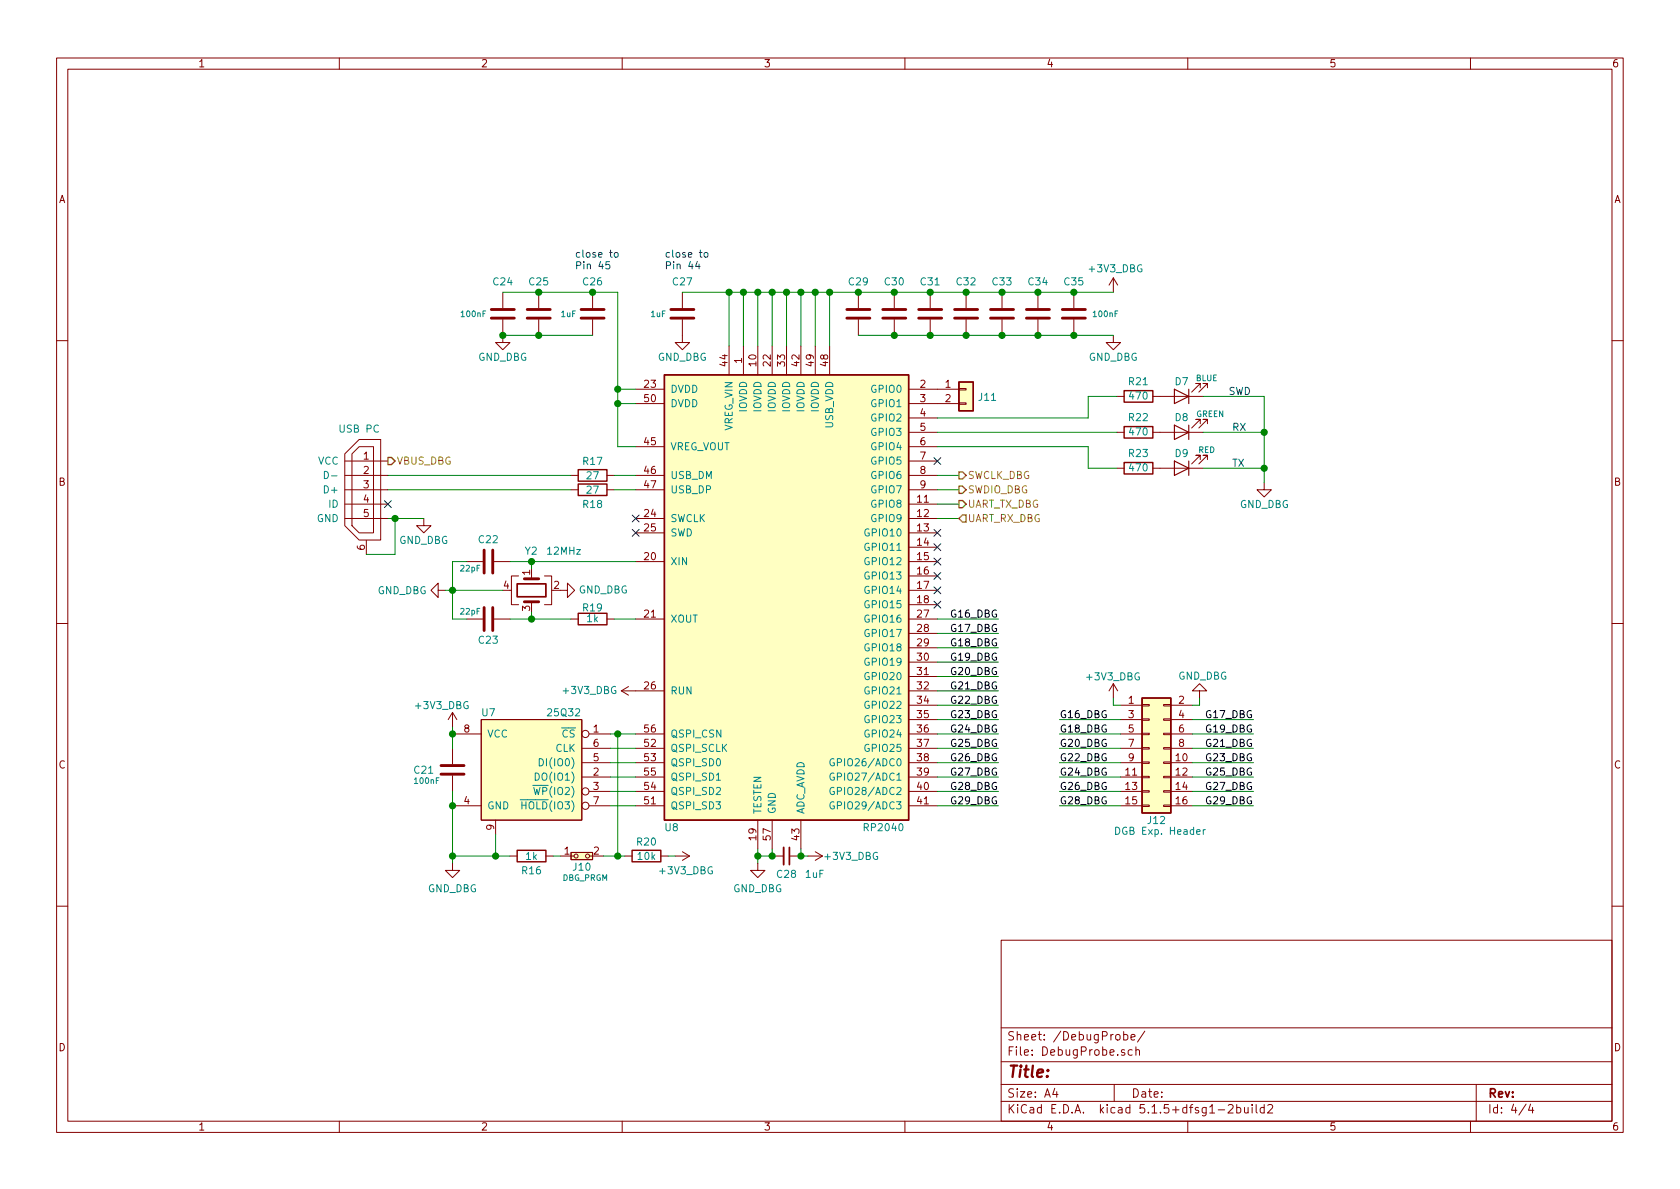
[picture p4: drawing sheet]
EESchema Schematic File Version 4
EELAYER 30 0
EELAYER END
$Descr A4 11693 8268
encoding utf-8
Sheet 4 4
Title ""
Date ""
Rev ""
Comp ""
Comment1 ""
Comment2 ""
Comment3 ""
Comment4 ""
$EndDescr
$Comp
L Device:C C?
U 1 1
P 6225 2175
AR Path="/622931FD" Ref="C?"  Part="1" 
AR Path="/6225139F/622931FD" Ref="C30"  Part="1" 
F 0 "C30" H 6150 2400 50  0000 L CNN
F 1 "100nF" H 6125 2400 40  0001 L CNN
F 2 "Capacitor_SMD:C_0603_1608Metric" H 6225 2175 50  0001 C CNN
F 3 "https://www.digikey.de/de/products/detail/kemet/C0603C104J4RAC7013/8572406" H 6225 2175 50  0001 C CNN
F 4 "z.B. Kemet" H 6225 2175 50  0001 C CNN "MANUFACTURER"
F 5 "unkritisch" H 6225 2175 50  0001 C CNN "STANDARD"
	1    6225 2175
	1    0    0    -1  
$EndComp
$Comp
L Device:C C?
U 1 1
P 6475 2175
AR Path="/62293203" Ref="C?"  Part="1" 
AR Path="/6225139F/62293203" Ref="C31"  Part="1" 
F 0 "C31" H 6400 2400 50  0000 L CNN
F 1 "100nF" H 6375 2400 40  0001 L CNN
F 2 "Capacitor_SMD:C_0603_1608Metric" H 6475 2175 50  0001 C CNN
F 3 "https://www.digikey.de/de/products/detail/kemet/C0603C104J4RAC7013/8572406" H 6475 2175 50  0001 C CNN
F 4 "z.B. Kemet" H 6475 2175 50  0001 C CNN "MANUFACTURER"
F 5 "unkritisch" H 6475 2175 50  0001 C CNN "STANDARD"
	1    6475 2175
	1    0    0    -1  
$EndComp
$Comp
L Device:C C?
U 1 1
P 6725 2175
AR Path="/62293209" Ref="C?"  Part="1" 
AR Path="/6225139F/62293209" Ref="C32"  Part="1" 
F 0 "C32" H 6650 2400 50  0000 L CNN
F 1 "100nF" H 6625 2400 40  0001 L CNN
F 2 "Capacitor_SMD:C_0603_1608Metric" H 6725 2175 50  0001 C CNN
F 3 "https://www.digikey.de/de/products/detail/kemet/C0603C104J4RAC7013/8572406" H 6725 2175 50  0001 C CNN
F 4 "z.B. Kemet" H 6725 2175 50  0001 C CNN "MANUFACTURER"
F 5 "unkritisch" H 6725 2175 50  0001 C CNN "STANDARD"
	1    6725 2175
	1    0    0    -1  
$EndComp
$Comp
L Device:C C?
U 1 1
P 6975 2175
AR Path="/6229320F" Ref="C?"  Part="1" 
AR Path="/6225139F/6229320F" Ref="C33"  Part="1" 
F 0 "C33" H 6900 2400 50  0000 L CNN
F 1 "100nF" H 6875 2400 40  0001 L CNN
F 2 "Capacitor_SMD:C_0603_1608Metric" H 6975 2175 50  0001 C CNN
F 3 "https://www.digikey.de/de/products/detail/kemet/C0603C104J4RAC7013/8572406" H 6975 2175 50  0001 C CNN
F 4 "z.B. Kemet" H 6975 2175 50  0001 C CNN "MANUFACTURER"
F 5 "unkritisch" H 6975 2175 50  0001 C CNN "STANDARD"
	1    6975 2175
	1    0    0    -1  
$EndComp
$Comp
L Device:C C?
U 1 1
P 7225 2175
AR Path="/62293215" Ref="C?"  Part="1" 
AR Path="/6225139F/62293215" Ref="C34"  Part="1" 
F 0 "C34" H 7150 2400 50  0000 L CNN
F 1 "100nF" H 7125 2400 40  0001 L CNN
F 2 "Capacitor_SMD:C_0603_1608Metric" H 7225 2175 50  0001 C CNN
F 3 "https://www.digikey.de/de/products/detail/kemet/C0603C104J4RAC7013/8572406" H 7225 2175 50  0001 C CNN
F 4 "z.B. Kemet" H 7225 2175 50  0001 C CNN "MANUFACTURER"
F 5 "unkritisch" H 7225 2175 50  0001 C CNN "STANDARD"
	1    7225 2175
	1    0    0    -1  
$EndComp
Wire Wire Line
	5275 2025 5375 2025
Connection ~ 5375 2025
Wire Wire Line
	5375 2025 5475 2025
Connection ~ 5475 2025
Wire Wire Line
	5475 2025 5575 2025
Connection ~ 5575 2025
Wire Wire Line
	5575 2025 5675 2025
Connection ~ 5675 2025
Wire Wire Line
	5675 2025 5775 2025
$Comp
L Device:C C?
U 1 1
P 3150 5350
AR Path="/62293230" Ref="C?"  Part="1" 
AR Path="/6225139F/62293230" Ref="C21"  Part="1" 
F 0 "C21" H 2875 5350 50  0000 L CNN
F 1 "100nF" H 2875 5275 40  0000 L CNN
F 2 "Capacitor_SMD:C_0603_1608Metric" H 3150 5350 50  0001 C CNN
F 3 "https://www.digikey.de/de/products/detail/kemet/C0603C104J4RAC7013/8572406" H 3150 5350 50  0001 C CNN
F 4 "z.B. Kemet" H 3150 5350 50  0001 C CNN "MANUFACTURER"
F 5 "unkritisch" H 3150 5350 50  0001 C CNN "STANDARD"
	1    3150 5350
	1    0    0    -1  
$EndComp
Connection ~ 5775 2025
$Comp
L Device:R R?
U 1 1
P 4125 3300
AR Path="/62293241" Ref="R?"  Part="1" 
AR Path="/6225139F/62293241" Ref="R17"  Part="1" 
F 0 "R17" V 4025 3300 50  0000 C CNN
F 1 "27" V 4125 3300 50  0000 C CNN
F 2 "Resistor_SMD:R_0603_1608Metric" H 4125 3300 50  0001 C CNN
F 3 "https://www.digikey.de/de/products/detail/panasonic-electronic-components/ERJ-3EKF27R0V/1746361" H 4125 3300 50  0001 C CNN
F 4 "unkritisch" H 4125 3300 50  0001 C CNN "STANDARD"
	1    4125 3300
	0    1    1    0   
$EndComp
$Comp
L Device:R R?
U 1 1
P 4125 3400
AR Path="/62293247" Ref="R?"  Part="1" 
AR Path="/6225139F/62293247" Ref="R18"  Part="1" 
F 0 "R18" V 4225 3400 50  0000 C CNN
F 1 "27" V 4125 3400 50  0000 C CNN
F 2 "Resistor_SMD:R_0603_1608Metric" H 4125 3400 50  0001 C CNN
F 3 "https://www.digikey.de/de/products/detail/panasonic-electronic-components/ERJ-3EKF27R0V/1746361" H 4125 3400 50  0001 C CNN
F 4 "unkritisch" H 4125 3400 50  0001 C CNN "STANDARD"
	1    4125 3400
	0    1    1    0   
$EndComp
NoConn ~ 2700 3500
$Comp
L rp2040-launchpad-PCB:Jumper J?
U 1 1
P 4050 5950
AR Path="/62293263" Ref="J?"  Part="1" 
AR Path="/6225139F/62293263" Ref="J10"  Part="1" 
F 0 "J10" H 4050 5875 50  0000 C CNN
F 1 "DBG_PRGM" H 4075 5800 40  0000 C CNN
F 2 "Connector_PinHeader_2.54mm:PinHeader_1x02_P2.54mm_Vertical" H 4200 5950 60  0001 C CNN
F 3 "wird nicht bestückt" H 4200 5950 60  0001 C CNN
	1    4050 5950
	1    0    0    -1  
$EndComp
Wire Wire Line
	4250 5100 4300 5100
$Comp
L rp2040-launchpad-PCB:+3V3_DBG #PWR?
U 1 1
P 7750 2025
AR Path="/62293270" Ref="#PWR?"  Part="1" 
AR Path="/6225139F/62293270" Ref="#PWR058"  Part="1" 
F 0 "#PWR058" H 7750 1875 50  0001 C CNN
F 1 "+3V3_DBG" H 7765 2191 50  0000 C CNN
F 2 "" H 7750 2025 50  0001 C CNN
F 3 "" H 7750 2025 50  0001 C CNN
	1    7750 2025
	1    0    0    -1  
$EndComp
$Comp
L rp2040-launchpad-PCB:+3V3_DBG #PWR?
U 1 1
P 3150 5050
AR Path="/622932BA" Ref="#PWR?"  Part="1" 
AR Path="/6225139F/622932BA" Ref="#PWR049"  Part="1" 
F 0 "#PWR049" H 3150 4900 50  0001 C CNN
F 1 "+3V3_DBG" H 3075 5200 50  0000 C CNN
F 2 "" H 3150 5050 50  0001 C CNN
F 3 "" H 3150 5050 50  0001 C CNN
	1    3150 5050
	1    0    0    -1  
$EndComp
Wire Wire Line
	5175 2025 5275 2025
Connection ~ 5275 2025
Connection ~ 5175 2025
$Comp
L Device:C C?
U 1 1
P 4750 2175
AR Path="/622932C3" Ref="C?"  Part="1" 
AR Path="/6225139F/622932C3" Ref="C27"  Part="1" 
F 0 "C27" H 4675 2400 50  0000 L CNN
F 1 "1uF" H 4525 2175 40  0000 L CNN
F 2 "Capacitor_SMD:C_0603_1608Metric" H 4750 2175 50  0001 C CNN
F 3 "https://www.digikey.de/de/products/detail/kemet/C0603C105K8RAC7867/2199790" H 4750 2175 50  0001 C CNN
F 4 "z.B. Kemet" H 4750 2175 50  0001 C CNN "MANUFACTURER"
F 5 "unkritisch" H 4750 2175 50  0001 C CNN "STANDARD"
	1    4750 2175
	1    0    0    -1  
$EndComp
Connection ~ 5075 2025
Wire Wire Line
	5075 2025 5175 2025
$Comp
L Device:C C?
U 1 1
P 7475 2175
AR Path="/622932CB" Ref="C?"  Part="1" 
AR Path="/6225139F/622932CB" Ref="C35"  Part="1" 
F 0 "C35" H 7400 2400 50  0000 L CNN
F 1 "100nF" H 7600 2175 40  0000 L CNN
F 2 "Capacitor_SMD:C_0603_1608Metric" H 7475 2175 50  0001 C CNN
F 3 "https://www.digikey.de/de/products/detail/kemet/C0603C104J4RAC7013/8572406" H 7475 2175 50  0001 C CNN
F 4 "z.B. Kemet" H 7475 2175 50  0001 C CNN "MANUFACTURER"
F 5 "unkritisch" H 7475 2175 50  0001 C CNN "STANDARD"
	1    7475 2175
	1    0    0    -1  
$EndComp
$Comp
L Device:C C?
U 1 1
P 3500 2175
AR Path="/622932D5" Ref="C?"  Part="1" 
AR Path="/6225139F/622932D5" Ref="C24"  Part="1" 
F 0 "C24" H 3425 2400 50  0000 L CNN
F 1 "100nF" H 3200 2175 40  0000 L CNN
F 2 "Capacitor_SMD:C_0603_1608Metric" H 3500 2175 50  0001 C CNN
F 3 "https://www.digikey.de/de/products/detail/kemet/C0603C104J4RAC7013/8572406" H 3500 2175 50  0001 C CNN
F 4 "z.B. Kemet" H 3500 2175 50  0001 C CNN "MANUFACTURER"
F 5 "unkritisch" H 3500 2175 50  0001 C CNN "STANDARD"
	1    3500 2175
	1    0    0    -1  
$EndComp
$Comp
L Device:C C?
U 1 1
P 3750 2175
AR Path="/622932DB" Ref="C?"  Part="1" 
AR Path="/6225139F/622932DB" Ref="C25"  Part="1" 
F 0 "C25" H 3675 2400 50  0000 L CNN
F 1 "100nF" H 3650 2400 40  0001 L CNN
F 2 "Capacitor_SMD:C_0603_1608Metric" H 3750 2175 50  0001 C CNN
F 3 "https://www.digikey.de/de/products/detail/kemet/C0603C104J4RAC7013/8572406" H 3750 2175 50  0001 C CNN
F 4 "z.B. Kemet" H 3750 2175 50  0001 C CNN "MANUFACTURER"
F 5 "unkritisch" H 3750 2175 50  0001 C CNN "STANDARD"
	1    3750 2175
	1    0    0    -1  
$EndComp
$Comp
L rp2040-launchpad-PCB:GND_DBG #PWR?
U 1 1
P 3500 2325
AR Path="/622932E1" Ref="#PWR?"  Part="1" 
AR Path="/6225139F/622932E1" Ref="#PWR051"  Part="1" 
F 0 "#PWR051" H 3500 2075 50  0001 C CNN
F 1 "GND_DBG" H 3500 2175 50  0000 C CNN
F 2 "" H 3500 2325 50  0001 C CNN
F 3 "" H 3500 2325 50  0001 C CNN
	1    3500 2325
	1    0    0    -1  
$EndComp
$Comp
L rp2040-launchpad-PCB:GND_DBG #PWR?
U 1 1
P 2950 3600
AR Path="/622932E9" Ref="#PWR?"  Part="1" 
AR Path="/6225139F/622932E9" Ref="#PWR047"  Part="1" 
F 0 "#PWR047" H 2950 3350 50  0001 C CNN
F 1 "GND_DBG" H 2950 3450 50  0000 C CNN
F 2 "" H 2950 3600 50  0001 C CNN
F 3 "" H 2950 3600 50  0001 C CNN
	1    2950 3600
	1    0    0    -1  
$EndComp
Connection ~ 4300 5100
$Comp
L Device:R R?
U 1 1
P 4500 5950
AR Path="/622932F1" Ref="R?"  Part="1" 
AR Path="/6225139F/622932F1" Ref="R20"  Part="1" 
F 0 "R20" V 4400 5950 50  0000 C CNN
F 1 "10k" V 4500 5950 50  0000 C CNN
F 2 "Resistor_SMD:R_0603_1608Metric" H 4500 5950 50  0001 C CNN
F 3 "https://www.digikey.de/de/products/detail/panasonic-electronic-components/ERJ-3GEYJ103V/135662" H 4500 5950 50  0001 C CNN
F 4 "unkritisch" H 4500 5950 50  0001 C CNN "STANDARD"
	1    4500 5950
	0    1    1    0   
$EndComp
$Comp
L rp2040-launchpad-PCB:GND_DBG #PWR?
U 1 1
P 3150 6000
AR Path="/622932F7" Ref="#PWR?"  Part="1" 
AR Path="/6225139F/622932F7" Ref="#PWR050"  Part="1" 
F 0 "#PWR050" H 3150 5750 50  0001 C CNN
F 1 "GND_DBG" H 3150 5825 50  0000 C CNN
F 2 "" H 3150 6000 50  0001 C CNN
F 3 "" H 3150 6000 50  0001 C CNN
	1    3150 6000
	1    0    0    -1  
$EndComp
$Comp
L Device:R R?
U 1 1
P 3700 5950
AR Path="/622932FD" Ref="R?"  Part="1" 
AR Path="/6225139F/622932FD" Ref="R16"  Part="1" 
F 0 "R16" V 3800 5950 50  0000 C CNN
F 1 "1k" V 3700 5950 50  0000 C CNN
F 2 "Resistor_SMD:R_0603_1608Metric" H 3700 5950 50  0001 C CNN
F 3 "https://www.digikey.de/de/products/detail/yageo/AC0603JR-101KL/14286501" H 3700 5950 50  0001 C CNN
F 4 "unkritisch" H 3700 5950 50  0001 C CNN "STANDARD"
	1    3700 5950
	0    1    1    0   
$EndComp
Wire Wire Line
	4300 5950 4300 5100
Wire Wire Line
	4200 5950 4300 5950
Wire Wire Line
	5275 5900 5275 5950
Wire Wire Line
	5275 5950 5375 5950
Wire Wire Line
	5375 5950 5375 5900
$Comp
L rp2040-launchpad-PCB:GND_DBG #PWR?
U 1 1
P 5275 6000
AR Path="/62293309" Ref="#PWR?"  Part="1" 
AR Path="/6225139F/62293309" Ref="#PWR056"  Part="1" 
F 0 "#PWR056" H 5275 5750 50  0001 C CNN
F 1 "GND_DBG" H 5275 5825 50  0000 C CNN
F 2 "" H 5275 6000 50  0001 C CNN
F 3 "" H 5275 6000 50  0001 C CNN
	1    5275 6000
	1    0    0    -1  
$EndComp
$Comp
L rp2040-launchpad-PCB:Micro-USB-B-Socket USB?
U 1 1
P 2600 3400
AR Path="/6229330F" Ref="USB?"  Part="1" 
AR Path="/6225139F/6229330F" Ref="USB2"  Part="1" 
F 0 "USB2" H 2500 3800 50  0001 C CNN
F 1 "USB PC" H 2500 3825 50  0000 C CNN
F 2 "rp2040-launchpad-PCB:USB-micro-B-Amph-10118194" H 2600 3400 60  0001 C CNN
F 3 "https://www.digikey.de/de/products/detail/amphenol-icc-fci/10118194-0001LF/2785389?s=N4IgTCBcDaIGwAYCcBaALHAjADhZkAugL5A" H 2600 3400 60  0001 C CNN
F 4 "kann beigestellt werden" H 2600 3400 50  0001 C CNN "STANDARD"
	1    2600 3400
	1    0    0    -1  
$EndComp
Wire Wire Line
	2700 3600 2750 3600
Wire Wire Line
	2550 3850 2750 3850
Connection ~ 2750 3600
Wire Wire Line
	2750 3600 2750 3850
$Comp
L rp2040-launchpad-PCB:GND_DBG #PWR?
U 1 1
P 4750 2325
AR Path="/6229331A" Ref="#PWR?"  Part="1" 
AR Path="/6225139F/6229331A" Ref="#PWR055"  Part="1" 
F 0 "#PWR055" H 4750 2075 50  0001 C CNN
F 1 "GND_DBG" H 4750 2175 50  0000 C CNN
F 2 "" H 4750 2325 50  0001 C CNN
F 3 "" H 4750 2325 50  0001 C CNN
	1    4750 2325
	1    0    0    -1  
$EndComp
Connection ~ 5375 5950
$Comp
L Device:R R?
U 1 1
P 4125 4300
AR Path="/62293322" Ref="R?"  Part="1" 
AR Path="/6225139F/62293322" Ref="R19"  Part="1" 
F 0 "R19" V 4200 4300 50  0000 C CNN
F 1 "1k" V 4125 4300 50  0000 C CNN
F 2 "Resistor_SMD:R_0603_1608Metric" H 4125 4300 50  0001 C CNN
F 3 "https://www.digikey.de/de/products/detail/yageo/AC0603JR-101KL/14286501" H 4125 4300 50  0001 C CNN
F 4 "unkritisch" H 4125 4300 50  0001 C CNN "STANDARD"
	1    4125 4300
	0    -1   -1   0   
$EndComp
$Comp
L rp2040-launchpad-PCB:GND_DBG #PWR?
U 1 1
P 3100 4100
AR Path="/62293336" Ref="#PWR?"  Part="1" 
AR Path="/6225139F/62293336" Ref="#PWR048"  Part="1" 
F 0 "#PWR048" H 3100 3850 50  0001 C CNN
F 1 "GND_DBG" V 3100 3800 50  0000 C CNN
F 2 "" H 3100 4100 50  0001 C CNN
F 3 "" H 3100 4100 50  0001 C CNN
	1    3100 4100
	0    1    1    0   
$EndComp
Wire Wire Line
	3150 3900 3150 4100
Connection ~ 3150 4100
Wire Wire Line
	3150 4100 3150 4300
Wire Wire Line
	3100 4100 3150 4100
$Comp
L Device:C C?
U 1 1
P 4125 2175
AR Path="/62293362" Ref="C?"  Part="1" 
AR Path="/6225139F/62293362" Ref="C26"  Part="1" 
F 0 "C26" H 4050 2400 50  0000 L CNN
F 1 "1uF" H 3900 2175 40  0000 L CNN
F 2 "Capacitor_SMD:C_0603_1608Metric" H 4125 2175 50  0001 C CNN
F 3 "https://www.digikey.de/de/products/detail/kemet/C0603C105K8RAC7867/2199790" H 4125 2175 50  0001 C CNN
F 4 "z.B. Kemet" H 4125 2175 50  0001 C CNN "MANUFACTURER"
F 5 "unkritisch" H 4125 2175 50  0001 C CNN "STANDARD"
	1    4125 2175
	1    0    0    -1  
$EndComp
Text Notes 4000 1875 0    50   ~ 0
close to\nPin 45
Text Notes 4625 1875 0    50   ~ 0
close to\nPin 44\n
$Comp
L Device:C_Small C?
U 1 1
P 5475 5950
AR Path="/6229339A" Ref="C?"  Part="1" 
AR Path="/6225139F/6229339A" Ref="C28"  Part="1" 
F 0 "C28" V 5600 5875 50  0000 L CNN
F 1 "1uF" V 5600 6075 50  0000 L CNN
F 2 "Capacitor_SMD:C_0603_1608Metric" H 5475 5950 50  0001 C CNN
F 3 "https://www.digikey.de/de/products/detail/kemet/C0603C105K8RAC7867/2199790" H 5475 5950 50  0001 C CNN
F 4 "z.B. Kemet" H 5475 5950 50  0001 C CNN "MANUFACTURER"
F 5 "unkritisch" H 5475 5950 50  0001 C CNN "STANDARD"
	1    5475 5950
	0    1    1    0   
$EndComp
Wire Wire Line
	5275 6000 5275 5950
Connection ~ 5275 5950
Wire Wire Line
	5575 5950 5575 5900
$Comp
L rp2040-launchpad-PCB:+3V3_DBG #PWR?
U 1 1
P 5625 5950
AR Path="/622933A3" Ref="#PWR?"  Part="1" 
AR Path="/6225139F/622933A3" Ref="#PWR057"  Part="1" 
F 0 "#PWR057" H 5625 5800 50  0001 C CNN
F 1 "+3V3_DBG" V 5625 6250 50  0000 C CNN
F 2 "" H 5625 5950 50  0001 C CNN
F 3 "" H 5625 5950 50  0001 C CNN
	1    5625 5950
	0    1    1    0   
$EndComp
Wire Wire Line
	5625 5950 5575 5950
Connection ~ 5575 5950
Wire Wire Line
	2750 3600 2950 3600
Connection ~ 3150 5950
Wire Wire Line
	3150 5950 3150 6000
$Comp
L Device:Crystal_GND24 Y?
U 1 1
P 3700 4100
AR Path="/622933DA" Ref="Y?"  Part="1" 
AR Path="/6225139F/622933DA" Ref="Y2"  Part="1" 
F 0 "Y2" V 3425 4050 50  0000 L CNN
F 1 "12MHz" V 3425 4200 50  0000 L CNN
F 2 "Crystal:Crystal_SMD_TXC_7M-4Pin_3.2x2.5mm" H 3700 4100 50  0001 C CNN
F 3 "https://www.digikey.de/de/products/detail/txc-corporation/7M-12-000MAAE-T/3674337" H 3700 4100 50  0001 C CNN
	1    3700 4100
	0    1    1    0   
$EndComp
$Comp
L rp2040-launchpad-PCB:GND_DBG #PWR?
U 1 1
P 3900 4100
AR Path="/622933E0" Ref="#PWR?"  Part="1" 
AR Path="/6225139F/622933E0" Ref="#PWR052"  Part="1" 
F 0 "#PWR052" H 3900 3850 50  0001 C CNN
F 1 "GND_DBG" V 3900 3800 50  0000 C CNN
F 2 "" H 3900 4100 50  0001 C CNN
F 3 "" H 3900 4100 50  0001 C CNN
	1    3900 4100
	0    -1   -1   0   
$EndComp
Wire Wire Line
	3450 5800 3450 5950
Wire Wire Line
	3450 5950 3150 5950
Text HLabel 2700 3200 2    50   Output ~ 0
VBUS_DBG
Wire Wire Line
	7575 3100 7575 3250
Wire Wire Line
	6525 3100 7575 3100
Wire Wire Line
	6525 2900 7575 2900
Wire Wire Line
	6525 3600 6675 3600
Wire Wire Line
	6525 3500 6675 3500
Wire Wire Line
	6525 3400 6675 3400
Wire Wire Line
	6525 3300 6675 3300
Text HLabel 6675 3600 2    50   Input ~ 0
UART_RX_DBG
Text HLabel 6675 3500 2    50   Output ~ 0
UART_TX_DBG
Text HLabel 6675 3400 2    50   Output ~ 0
SWDIO_DBG
Text HLabel 6675 3300 2    50   Output ~ 0
SWCLK_DBG
NoConn ~ 6525 3800
NoConn ~ 6525 3700
NoConn ~ 6525 3200
$Comp
L rp2040-launchpad-PCB:+3V3_DBG #PWR?
U 1 1
P 7750 4850
AR Path="/62293423" Ref="#PWR?"  Part="1" 
AR Path="/6225139F/62293423" Ref="#PWR060"  Part="1" 
F 0 "#PWR060" H 7750 4700 50  0001 C CNN
F 1 "+3V3_DBG" H 7550 5000 50  0000 L CNN
F 2 "" H 7750 4850 50  0001 C CNN
F 3 "" H 7750 4850 50  0001 C CNN
	1    7750 4850
	1    0    0    -1  
$EndComp
$Comp
L rp2040-launchpad-PCB:GND_DBG #PWR?
U 1 1
P 8350 4850
AR Path="/6229341D" Ref="#PWR?"  Part="1" 
AR Path="/6225139F/6229341D" Ref="#PWR061"  Part="1" 
F 0 "#PWR061" H 8350 4600 50  0001 C CNN
F 1 "GND_DBG" H 8500 4700 50  0000 R CNN
F 2 "" H 8350 4850 50  0001 C CNN
F 3 "" H 8350 4850 50  0001 C CNN
	1    8350 4850
	-1   0    0    1   
$EndComp
NoConn ~ 6525 4200
NoConn ~ 6525 4100
Text Label 6950 5400 2    50   ~ 0
G27_DBG
Text Label 6950 5600 2    50   ~ 0
G29_DBG
Text Label 6950 5500 2    50   ~ 0
G28_DBG
Text Label 6950 5300 2    50   ~ 0
G26_DBG
Text Label 6950 5200 2    50   ~ 0
G25_DBG
Text Label 6950 5100 2    50   ~ 0
G24_DBG
Text Label 6950 5000 2    50   ~ 0
G23_DBG
Text Label 6950 4900 2    50   ~ 0
G22_DBG
NoConn ~ 6525 4000
NoConn ~ 6525 3900
$Comp
L Device:R R?
U 1 1
P 7925 2750
AR Path="/622932B2" Ref="R?"  Part="1" 
AR Path="/6225139F/622932B2" Ref="R21"  Part="1" 
F 0 "R21" V 8025 2750 50  0000 C CNN
F 1 "470" V 7925 2750 50  0000 C CNN
F 2 "Resistor_SMD:R_0603_1608Metric" H 7925 2750 50  0001 C CNN
F 3 "https://www.digikey.de/de/products/detail/yageo/AF0603FR-07100KL/5900861" H 7925 2750 50  0001 C CNN
F 4 "unkritisch" H 7925 2750 50  0001 C CNN "STANDARD"
	1    7925 2750
	0    -1   -1   0   
$EndComp
$Comp
L Device:LED D?
U 1 1
P 8225 3250
AR Path="/622932AC" Ref="D?"  Part="1" 
AR Path="/6225139F/622932AC" Ref="D9"  Part="1" 
F 0 "D9" H 8225 3150 50  0000 C CNN
F 1 "RED" H 8050 3125 40  0000 C CNN
F 2 "LED_SMD:LED_0603_1608Metric" V 8225 3250 50  0001 C CNN
F 3 "https://www.digikey.de/de/products/detail/harvatek-corporation/B1911USD-20D000114U1930/15519991" V 8225 3250 50  0001 C CNN
F 4 "unkritisch" H 8225 3250 50  0001 C CNN "STANDARD"
	1    8225 3250
	-1   0    0    1   
$EndComp
$Comp
L Device:R R?
U 1 1
P 7925 3000
AR Path="/622932A6" Ref="R?"  Part="1" 
AR Path="/6225139F/622932A6" Ref="R22"  Part="1" 
F 0 "R22" V 8025 3000 50  0000 C CNN
F 1 "470" V 7925 3000 50  0000 C CNN
F 2 "Resistor_SMD:R_0603_1608Metric" H 7925 3000 50  0001 C CNN
F 3 "https://www.digikey.de/de/products/detail/yageo/AF0603FR-07100KL/5900861" H 7925 3000 50  0001 C CNN
F 4 "unkritisch" H 7925 3000 50  0001 C CNN "STANDARD"
	1    7925 3000
	0    -1   -1   0   
$EndComp
$Comp
L Device:LED D?
U 1 1
P 8225 2750
AR Path="/622932A0" Ref="D?"  Part="1" 
AR Path="/6225139F/622932A0" Ref="D7"  Part="1" 
F 0 "D7" H 8225 2650 50  0000 C CNN
F 1 "BLUE" H 8050 2625 40  0000 C CNN
F 2 "LED_SMD:LED_0603_1608Metric" V 8225 2750 50  0001 C CNN
F 3 "https://www.digikey.de/de/products/detail/harvatek-corporation/B1931NB-20C006714U1930/15861263" V 8225 2750 50  0001 C CNN
F 4 "unkritisch" H 8225 2750 50  0001 C CNN "STANDARD"
	1    8225 2750
	-1   0    0    1   
$EndComp
$Comp
L rp2040-launchpad-PCB:GND_DBG #PWR?
U 1 1
P 8800 3350
AR Path="/6229329A" Ref="#PWR?"  Part="1" 
AR Path="/6225139F/6229329A" Ref="#PWR062"  Part="1" 
F 0 "#PWR062" H 8800 3100 50  0001 C CNN
F 1 "GND_DBG" H 8975 3200 50  0000 R CNN
F 2 "" H 8800 3350 50  0001 C CNN
F 3 "" H 8800 3350 50  0001 C CNN
	1    8800 3350
	1    0    0    -1  
$EndComp
$Comp
L Device:R R?
U 1 1
P 7925 3250
AR Path="/62293294" Ref="R?"  Part="1" 
AR Path="/6225139F/62293294" Ref="R23"  Part="1" 
F 0 "R23" V 8025 3250 50  0000 C CNN
F 1 "470" V 7925 3250 50  0000 C CNN
F 2 "Resistor_SMD:R_0603_1608Metric" H 7925 3250 50  0001 C CNN
F 3 "https://www.digikey.de/de/products/detail/yageo/AF0603FR-07100KL/5900861" H 7925 3250 50  0001 C CNN
F 4 "unkritisch" H 7925 3250 50  0001 C CNN "STANDARD"
	1    7925 3250
	0    -1   -1   0   
$EndComp
Text Label 6950 4800 2    50   ~ 0
G21_DBG
Text Label 6950 4700 2    50   ~ 0
G20_DBG
Text Label 6950 4600 2    50   ~ 0
G19_DBG
Text Label 6950 4500 2    50   ~ 0
G18_DBG
Text Label 6950 4400 2    50   ~ 0
G17_DBG
Text Label 6950 4300 2    50   ~ 0
G16_DBG
$Comp
L Connector_Generic:Conn_02x08_Odd_Even J?
U 1 1
P 8000 5200
AR Path="/62293288" Ref="J?"  Part="1" 
AR Path="/6225139F/62293288" Ref="J12"  Part="1" 
F 0 "J12" H 8050 4700 50  0000 C CNN
F 1 "DGB Exp. Header" H 8075 4625 50  0000 C CNN
F 2 "Connector_PinHeader_2.54mm:PinHeader_2x08_P2.54mm_Vertical" H 8000 5200 50  0001 C CNN
F 3 "wird nicht bestückt" H 8000 5200 50  0001 C CNN
	1    8000 5200
	1    0    0    -1  
$EndComp
$Comp
L Connector_Generic:Conn_01x02 J?
U 1 1
P 6725 2700
AR Path="/62293253" Ref="J?"  Part="1" 
AR Path="/6225139F/62293253" Ref="J11"  Part="1" 
F 0 "J11" H 6805 2646 50  0000 L CNN
F 1 "UART_DBG" H 6805 2601 50  0001 L CNN
F 2 "Connector_PinHeader_2.54mm:PinHeader_1x02_P2.54mm_Vertical" H 6725 2700 50  0001 C CNN
F 3 "wird nicht bestückt" H 6725 2700 50  0001 C CNN
	1    6725 2700
	1    0    0    -1  
$EndComp
Wire Wire Line
	4300 5100 4425 5100
Wire Wire Line
	4250 5200 4425 5200
Wire Wire Line
	4250 5300 4425 5300
Wire Wire Line
	4250 5400 4425 5400
Wire Wire Line
	4250 5500 4425 5500
Wire Wire Line
	4250 5600 4425 5600
$Comp
L rp2040-launchpad-PCB:+3V3_DBG #PWR053
U 1 1
P 4425 4800
AR Path="/623E066C" Ref="#PWR053"  Part="1" 
AR Path="/6225139F/623E066C" Ref="#PWR053"  Part="1" 
F 0 "#PWR053" H 4425 4650 50  0001 C CNN
F 1 "+3V3_DBG" V 4425 4925 50  0000 L CNN
F 2 "" H 4425 4800 50  0001 C CNN
F 3 "" H 4425 4800 50  0001 C CNN
	1    4425 4800
	0    -1   -1   0   
$EndComp
NoConn ~ 4425 3700
NoConn ~ 4425 3600
Wire Wire Line
	3150 5600 3150 5950
$Comp
L rp2040-launchpad-PCB:25Q32 U?
U 1 1
P 3700 5350
AR Path="/622931F1" Ref="U?"  Part="1" 
AR Path="/6225139F/622931F1" Ref="U7"  Part="1" 
F 0 "U7" H 4000 5750 50  0000 C CNN
F 1 "25Q32" H 3475 5750 50  0000 C CNN
F 2 "Package_SON:WSON-8-1EP_6x5mm_P1.27mm_EP3.4x4.3mm" H 3800 5350 60  0001 C CNN
F 3 "https://www.digikey.de/de/products/detail/winbond-electronics/W25Q32JWZPIQ/8568189" H 3800 5350 60  0001 C CNN
	1    3700 5350
	-1   0    0    -1  
$EndComp
Wire Wire Line
	3150 5200 3150 5100
Wire Wire Line
	3150 5500 3150 5600
Connection ~ 3150 5600
Connection ~ 3450 5950
Wire Wire Line
	6525 4300 6950 4300
Wire Wire Line
	6525 4400 6950 4400
Wire Wire Line
	6525 4500 6950 4500
Wire Wire Line
	6525 4600 6950 4600
Wire Wire Line
	6525 4700 6950 4700
Wire Wire Line
	6525 4800 6950 4800
Wire Wire Line
	6525 4900 6950 4900
Wire Wire Line
	6525 5000 6950 5000
Wire Wire Line
	6525 5100 6950 5100
Wire Wire Line
	6525 5200 6950 5200
Wire Wire Line
	6525 5300 6950 5300
Wire Wire Line
	6525 5400 6950 5400
Wire Wire Line
	6525 5500 6950 5500
Wire Wire Line
	6525 5600 6950 5600
Wire Wire Line
	3850 5950 3900 5950
Wire Wire Line
	3450 5950 3550 5950
Wire Wire Line
	2700 3300 3975 3300
Wire Wire Line
	2700 3400 3975 3400
Wire Wire Line
	4275 3300 4425 3300
Wire Wire Line
	4425 3400 4275 3400
Wire Wire Line
	8300 4900 8350 4900
Wire Wire Line
	8350 4900 8350 4850
Wire Wire Line
	7800 4900 7750 4900
Wire Wire Line
	7750 4900 7750 4850
Text Label 8725 5500 2    50   ~ 0
G27_DBG
Text Label 8725 5600 2    50   ~ 0
G29_DBG
Text Label 7375 5600 0    50   ~ 0
G28_DBG
Text Label 7375 5500 0    50   ~ 0
G26_DBG
Text Label 8725 5400 2    50   ~ 0
G25_DBG
Text Label 7375 5400 0    50   ~ 0
G24_DBG
Text Label 8725 5300 2    50   ~ 0
G23_DBG
Text Label 7375 5300 0    50   ~ 0
G22_DBG
Text Label 8725 5200 2    50   ~ 0
G21_DBG
Text Label 7375 5200 0    50   ~ 0
G20_DBG
Text Label 8725 5100 2    50   ~ 0
G19_DBG
Text Label 7375 5100 0    50   ~ 0
G18_DBG
Text Label 8725 5000 2    50   ~ 0
G17_DBG
Text Label 7375 5000 0    50   ~ 0
G16_DBG
Wire Wire Line
	7375 5000 7800 5000
Wire Wire Line
	7375 5100 7800 5100
Wire Wire Line
	7375 5200 7800 5200
Wire Wire Line
	7375 5300 7800 5300
Wire Wire Line
	7375 5400 7800 5400
Wire Wire Line
	7375 5500 7800 5500
Wire Wire Line
	7375 5600 7800 5600
Wire Wire Line
	8300 5000 8725 5000
Wire Wire Line
	8300 5100 8725 5100
Wire Wire Line
	8300 5200 8725 5200
Wire Wire Line
	8300 5300 8725 5300
Wire Wire Line
	8300 5400 8725 5400
Wire Wire Line
	8300 5500 8725 5500
Wire Wire Line
	8300 5600 8725 5600
Wire Wire Line
	3700 4300 3975 4300
Wire Wire Line
	3150 4100 3500 4100
Wire Wire Line
	3700 3950 3700 3900
Wire Wire Line
	3700 3900 4425 3900
Wire Wire Line
	3700 4250 3700 4300
Wire Wire Line
	3150 3900 3250 3900
Wire Wire Line
	3550 3900 3700 3900
Connection ~ 3700 3900
Wire Wire Line
	3700 4300 3550 4300
Connection ~ 3700 4300
Wire Wire Line
	3250 4300 3150 4300
$Comp
L Device:LED D?
U 1 1
P 8225 3000
AR Path="/6229325D" Ref="D?"  Part="1" 
AR Path="/6225139F/6229325D" Ref="D8"  Part="1" 
F 0 "D8" H 8225 2900 50  0000 C CNN
F 1 "GREEN" H 8025 2875 40  0000 C CNN
F 2 "LED_SMD:LED_0603_1608Metric" V 8225 3000 50  0001 C CNN
F 3 "https://www.digikey.de/de/products/detail/harvatek-corporation/B1931NG-20D001114U1930/15861262" V 8225 3000 50  0001 C CNN
F 4 "unkritisch" H 8225 3000 50  0001 C CNN "STANDARD"
	1    8225 3000
	-1   0    0    1   
$EndComp
Wire Wire Line
	6525 3000 7775 3000
Wire Wire Line
	7775 3250 7575 3250
Wire Wire Line
	7575 2900 7575 2750
Wire Wire Line
	7575 2750 7775 2750
Connection ~ 6225 2025
Wire Wire Line
	6225 2025 6475 2025
Connection ~ 6475 2025
Wire Wire Line
	6475 2025 6725 2025
Connection ~ 6725 2025
Wire Wire Line
	6725 2025 6975 2025
Connection ~ 6975 2025
Wire Wire Line
	6975 2025 7225 2025
Connection ~ 7225 2025
Wire Wire Line
	7225 2025 7475 2025
Connection ~ 7475 2025
Wire Wire Line
	5975 2025 6225 2025
$Comp
L rp2040-launchpad-PCB:GND_DBG #PWR?
U 1 1
P 7750 2325
AR Path="/628B33D7" Ref="#PWR?"  Part="1" 
AR Path="/6225139F/628B33D7" Ref="#PWR059"  Part="1" 
F 0 "#PWR059" H 7750 2075 50  0001 C CNN
F 1 "GND_DBG" H 7750 2175 50  0000 C CNN
F 2 "" H 7750 2325 50  0001 C CNN
F 3 "" H 7750 2325 50  0001 C CNN
	1    7750 2325
	1    0    0    -1  
$EndComp
$Comp
L Device:C C?
U 1 1
P 5975 2175
AR Path="/622931F7" Ref="C?"  Part="1" 
AR Path="/6225139F/622931F7" Ref="C29"  Part="1" 
F 0 "C29" H 5900 2400 50  0000 L CNN
F 1 "100nF" H 5875 2400 40  0001 L CNN
F 2 "Capacitor_SMD:C_0603_1608Metric" H 5975 2175 50  0001 C CNN
F 3 "https://www.digikey.de/de/products/detail/kemet/C0603C104J4RAC7013/8572406" H 5975 2175 50  0001 C CNN
F 4 "z.B. Kemet" H 5975 2175 50  0001 C CNN "MANUFACTURER"
F 5 "unkritisch" H 5975 2175 50  0001 C CNN "STANDARD"
	1    5975 2175
	1    0    0    -1  
$EndComp
Wire Wire Line
	5075 2025 5075 2400
Wire Wire Line
	5175 2025 5175 2400
Wire Wire Line
	5275 2025 5275 2400
Wire Wire Line
	5375 2025 5375 2400
Wire Wire Line
	5475 2025 5475 2400
Wire Wire Line
	5575 2025 5575 2400
Wire Wire Line
	5675 2025 5675 2400
Wire Wire Line
	5775 2025 5775 2400
Wire Wire Line
	5975 2325 6225 2325
Wire Wire Line
	5775 2025 5975 2025
Connection ~ 5975 2025
Connection ~ 6225 2325
Wire Wire Line
	6225 2325 6475 2325
Connection ~ 6475 2325
Wire Wire Line
	6475 2325 6725 2325
Connection ~ 6725 2325
Wire Wire Line
	6725 2325 6975 2325
Connection ~ 6975 2325
Wire Wire Line
	6975 2325 7225 2325
Connection ~ 7225 2325
Wire Wire Line
	7225 2325 7475 2325
Connection ~ 7475 2325
Wire Wire Line
	7475 2025 7750 2025
Wire Wire Line
	7475 2325 7750 2325
Wire Wire Line
	4750 2025 5075 2025
Wire Wire Line
	3500 2025 3750 2025
Connection ~ 3750 2025
Wire Wire Line
	3750 2025 4125 2025
Wire Wire Line
	4125 2025 4300 2025
Connection ~ 4125 2025
Wire Wire Line
	4125 2325 3750 2325
Connection ~ 3500 2325
Connection ~ 3750 2325
Wire Wire Line
	3750 2325 3500 2325
Wire Wire Line
	4300 2025 4300 2700
Wire Wire Line
	4300 3100 4425 3100
Wire Wire Line
	4300 2800 4425 2800
Connection ~ 4300 2800
Wire Wire Line
	4300 2800 4300 3100
Wire Wire Line
	4300 2700 4425 2700
Connection ~ 4300 2700
Wire Wire Line
	4300 2700 4300 2800
Wire Wire Line
	4275 4300 4425 4300
$Comp
L rp2040-launchpad-PCB:RP2040 U?
U 1 1
P 5475 4150
AR Path="/6229323B" Ref="U?"  Part="1" 
AR Path="/6225139F/6229323B" Ref="U8"  Part="1" 
F 0 "U8" H 4675 2550 50  0000 C CNN
F 1 "RP2040" H 6150 2550 50  0000 C CNN
F 2 "rp2040-launchpad-PCB:QFN40P700X700X90-57N" H 7025 4400 50  0001 L BNN
F 3 "https://www.digikey.de/de/products/detail/raspberry-pi/SC0914-13/14306010" H 5475 4150 50  0001 L BNN
F 4 "möglicht neuester Release" H 7025 4300 50  0001 L BNN "STANDARD"
F 5 "0.9 mm" H 7525 4300 50  0001 L BNN "MAXIMUM_PACKAGE_HEIGHT"
F 6 "Raspberry Pi" H 7075 4150 50  0001 L BNN "MANUFACTURER"
F 7 "1.6.1" H 7675 4200 50  0001 L BNN "PARTREV"
	1    5475 4150
	1    0    0    -1  
$EndComp
Connection ~ 4300 5950
$Comp
L rp2040-launchpad-PCB:+3V3_DBG #PWR?
U 1 1
P 4700 5950
AR Path="/625947BB" Ref="#PWR?"  Part="1" 
AR Path="/6225139F/625947BB" Ref="#PWR054"  Part="1" 
F 0 "#PWR054" H 4700 5800 50  0001 C CNN
F 1 "+3V3_DBG" V 4800 6025 50  0000 C CNN
F 2 "" H 4700 5950 50  0001 C CNN
F 3 "" H 4700 5950 50  0001 C CNN
	1    4700 5950
	0    1    1    0   
$EndComp
Wire Wire Line
	3150 5100 3150 5050
Connection ~ 3150 5100
Wire Wire Line
	4300 5950 4350 5950
Wire Wire Line
	4650 5950 4700 5950
$Comp
L Device:C C?
U 1 1
P 3400 4300
AR Path="/62293328" Ref="C?"  Part="1" 
AR Path="/6225139F/62293328" Ref="C23"  Part="1" 
F 0 "C23" V 3250 4225 50  0000 L CNN
F 1 "22pF" V 3450 4350 40  0000 L CNN
F 2 "Capacitor_SMD:C_0603_1608Metric" H 3400 4300 50  0001 C CNN
F 3 "https://www.digikey.de/de/products/detail/kemet/C0603C150M8GAC7867/2199937" H 3400 4300 50  0001 C CNN
F 4 "z.B. Kemet" H 3400 4300 50  0001 C CNN "MANUFACTURER"
F 5 "unkritisch" H 3400 4300 50  0001 C CNN "STANDARD"
	1    3400 4300
	0    -1   -1   0   
$EndComp
$Comp
L Device:C C?
U 1 1
P 3400 3900
AR Path="/6229332E" Ref="C?"  Part="1" 
AR Path="/6225139F/6229332E" Ref="C22"  Part="1" 
F 0 "C22" V 3550 3825 50  0000 L CNN
F 1 "22pF" V 3350 3950 40  0000 L CNN
F 2 "Capacitor_SMD:C_0603_1608Metric" H 3400 3900 50  0001 C CNN
F 3 "https://www.digikey.de/de/products/detail/kemet/C0603C150M8GAC7867/2199937" H 3400 3900 50  0001 C CNN
F 4 "z.B. Kemet" H 3400 3900 50  0001 C CNN "MANUFACTURER"
F 5 "unkritisch" H 3400 3900 50  0001 C CNN "STANDARD"
	1    3400 3900
	0    -1   -1   0   
$EndComp
Text Notes 8550 2750 0    50   ~ 0
SWD
Text Notes 8575 3000 0    50   ~ 0
RX\n
Text Notes 8575 3250 0    50   ~ 0
TX
Wire Wire Line
	8375 2750 8800 2750
Wire Wire Line
	8375 3250 8800 3250
Wire Wire Line
	8800 2750 8800 3000
Wire Wire Line
	8375 3000 8800 3000
Connection ~ 8800 3000
Wire Wire Line
	8800 3000 8800 3250
Wire Wire Line
	8800 3350 8800 3250
Connection ~ 8800 3250
$EndSCHEMATC
